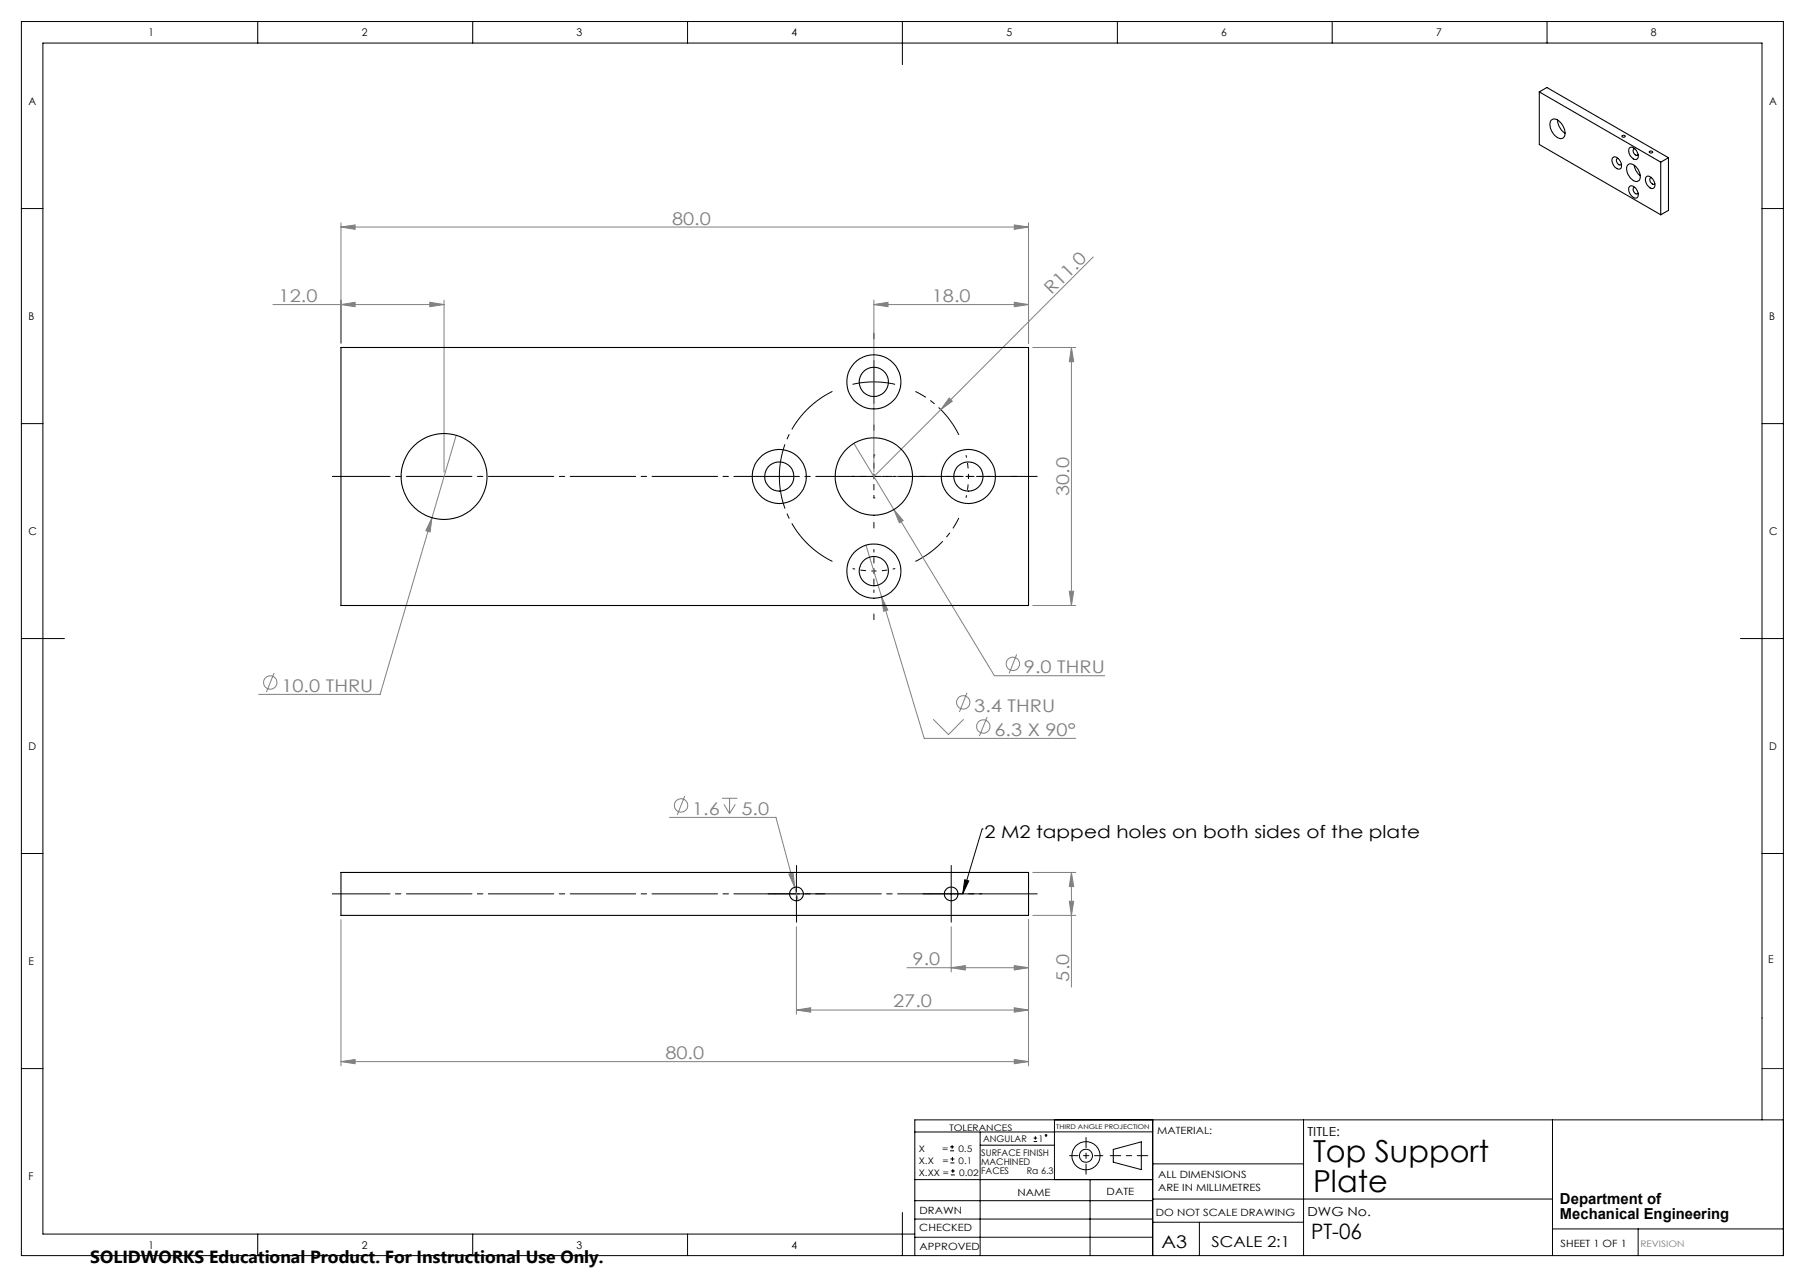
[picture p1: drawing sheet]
<svg xmlns="http://www.w3.org/2000/svg" width="420mm" height="297mm" viewBox="0 0 420 297" stroke-linecap="round" stroke-linejoin="round" font-family="sans-serif">
<g fill="none" stroke="#000" stroke-width=".23">
<path d="M5 5h410v287h-410zM60 5v5M110 5v5M160 5v5M210 5v10M260 5v5M310 5v5M360 5v5M5 48.5h5M410 48.5h5M5 98.5h5M198.4 89.4a22 22 0 0 1 9.9 0"/>
<path d="M203.3 83.8v10M410 98.5h5M5 148.5h10M405 148.5h10M5 198.5h5M228.5 192.8h.1M228.5 192.8l-4.5 15.1M410 198.5h5M180.3 207.9h10M185.3 202.9v10M216.3 207.9h10M221.3 202.9v10"/>
<path d="M224.5 204.6l.9 .3-1.4 3zM5 248.5h5M212.9 279.3h55.3M212.9 274.4h55.3M212.9 263.3h32.5M228.1 263.3v28.7M228.1 266.3h17.3M245.4 263.2h22.8M245.4 260.5v13.9M253.6 274.4v17.6M259 267.3l6.6-1.7v6.4l-6.6-1.7zM268.2 260.5v31.5"/>
<path d="M268.2 270.7h35.1M268.2 278.9h93M303.3 260.5v31.5M361.2 260.5v31.5M410 260.5v-250.5h-400v277h202.9M415 260.5h-202.1v31.5M60 287v5M110 287v5M160 287v5M210 282v10M212.9 287.8h55.3M212.9 283.5h55.3"/>
<path d="M268.2 284.3h35.1M279.1 284.3v7.7M361.2 285.8h53.8M381.2 285.8v6.2"/>
<circle cx="252.7" cy="268.8" r="1.52"/>
<circle cx="252.7" cy="268.8" r="3.3"/>
</g>
<path d="M267.1 268.8h-8.8" fill="none" stroke="#000" stroke-width=".23" stroke-dasharray="15.2 1.3 1.3 1.3" stroke-dashoffset="12.8"/>
<path d="M252.7 264.6v8.5" fill="none" stroke="#000" stroke-width=".23" stroke-dasharray="15.2 1.3 1.3 1.3" stroke-dashoffset="12.9"/>
<path d="M248.9 268.8h7.7" fill="none" stroke="#000" stroke-width=".23" stroke-dasharray="15.2 1.3 1.3 1.3" stroke-dashoffset="13.3"/>
<path d="M410 248.5h5" fill="none" stroke="#00f" stroke-width=".23"/>
<g fill="none" stroke="#808080" stroke-width=".23">
<path d="M79.3 52.8l3.3-.5v1zM79.3 51.8v28M79.3 52.8h160M236 52.3l3.3 .5-3.3 .5zM239.3 51.8v28M254.4 59.8l-51.1 51M63.5 70.8h39.8M79.3 70.8l3.3-.5v1zM100 70.3l3.3 .5-3.3 .5zM103.3 69.8v40M203.3 70.8l3.3-.5v1zM203.3 69.8v40"/>
<path d="M203.3 70.8h36M236 70.3l3.3 .5-3.3 .5zM220.9 92.6l.7 .7-2.7 2zM240.3 80.8h10M249.3 80.8l.5 3.3h-1zM249.3 80.8v60M106.2 101.2l-5.7 19.2M198.7 103.1l9.3 15.4M208 118.5l2.1 2.6-.8 .5zM208 118.5l23.4 38.7h25.7M100.5 120.4l-.4 3.3-1-.3zM100.5 120.4l-12.1 41.1h-28.2"/>
<path d="M201.5 126.8l3.6 12M205.1 138.8l1.5 3.1-1 .3zM205.1 138.8l10 32.9h35.2M248.8 137.5h1l-.5 3.3zM63.8 156.5l-1.8 4.5M236.6 152.2l-1.8 4.4M240.3 140.8h10M217.1 167.3l3.6 3.5 3.5-3.5M225 161.1l-1.8 4.5M229.7 166.8l-1.8 4.4M155.8 190.1h24.8l4.3 16.3M159.3 185.1l-1.7 4.4"/>
<path d="M168 185.7h3.6M168.5 187.1l1.3 2.1M169.8 185.7v3.5M171.1 187.1l-1.3 2.1M79.3 213.9v34M183.6 203.3l.9-.2 .4 3.3zM184.9 206.4l.8 3M185.3 215.5v20.4M221.3 215.5v10.6M239.3 213.9v34M240.3 202.9h10M240.3 212.9h10"/>
<path d="M248.8 209.6h1l-.5 3.3zM249.3 202.9l.5 3.3h-1zM249.3 202.9v26.7M185.3 234.9l3.3-.5v1zM185.3 234.9h54M211 225.1h28.3M221.3 225.1l3.3-.5v1zM236 224.6l3.3 .5-3.3 .5zM236 234.4l3.3 .5-3.3 .5zM79.3 246.9l3.3-.5v1zM79.3 246.9h160M236 246.4l3.3 .5-3.3 .5z"/>
<circle cx="62.9" cy="158.7" r="1.55"/>
<circle cx="235.7" cy="154.4" r="1.55"/>
<circle cx="224.1" cy="163.4" r="1.55"/>
<circle cx="228.8" cy="169" r="1.55"/>
<circle cx="158.5" cy="187.3" r="1.56"/>
</g>
<path d="M225.3 110.8l-.1-2.5-.4-2.5M225.3 110.8l-.1 2.5-.4 2.5M203.3 132.8l2.5-.1 2.5-.5M203.3 132.8l-2.4-.1-2.5-.5" fill="none" stroke="#000" stroke-width=".23" stroke-dasharray="15.2 1.3 1.3 1.3" stroke-dashoffset="14.6" stroke-linecap="butt"/>
<path d="M223.1 101.1a22 22 0 0 0-10.1-10.1M213 130.6a22 22 0 0 0 10.1-10.1" fill="none" stroke="#000" stroke-width=".23" stroke-dasharray="15.2 1.3 1.3 1.3" stroke-dashoffset="7.3" stroke-linecap="butt"/>
<path d="M193.7 91a22 22 0 0 0-12.4 19.8 22 22 0 0 0 12.4 19.8" fill="none" stroke="#000" stroke-width=".23" stroke-dasharray="15.2 1.3 1.3 1.3" stroke-dashoffset="2.1" stroke-linecap="butt"/>
<path d="M77.3 110.8h164M77.3 207.9h164" fill="none" stroke="#000" stroke-width=".23" stroke-dasharray="15.2 1.3 1.3 1.3" stroke-dashoffset="1.8"/>
<g fill="none" stroke="#000" stroke-width=".23" stroke-dasharray="15.2 1.3 1.3 1.3">
<path d="M203.3 78.8v-1.3M203.3 98.8v1.3M198.3 110.8h.1M203.3 105.8h.1M203.3 115.8h.1M208.3 110.8h.1M215.3 110.8h-1.3M235.3 110.8h1.3M203.3 122.8v-1.3M203.3 142.8v1.3M180.3 207.9h-1.6M185.3 202.9v-1.6"/>
<path d="M185.3 212.9v1.6M190.3 207.9h1.6M216.3 207.9h-1.6M221.3 202.9v-1.6M221.3 212.9v1.6M226.3 207.9h2.1"/>
</g>
<path d="M203.3 110.8v-5M203.3 110.8h-5M203.3 110.8v5M203.3 110.8h5M225.3 110.8h5M225.3 110.8h-5M203.3 132.8v5M203.3 132.8v-5" fill="none" stroke="#000" stroke-width=".23" stroke-dasharray="15.2 1.3 1.3 1.3" stroke-dashoffset="14.6"/>
<path d="M224.5 204.6l.9 .3-1.4 3z" fill="#000"/>
<g fill="#808080">
<path d="M220.9 92.6l.7 .7-2.7 2z"/>
<path d="M236 52.3l3.3 .5-3.3 .5zM79.3 52.8l3.3-.5v1zM236 70.3l3.3 .5-3.3 .5zM203.3 70.8l3.3-.5v1zM100 70.3l3.3 .5-3.3 .5zM79.3 70.8l3.3-.5v1zM236 224.6l3.3 .5-3.3 .5zM221.3 225.1l3.3-.5v1zM236 234.4l3.3 .5-3.3 .5zM185.3 234.9l3.3-.5v1z"/>
<path d="M205.1 138.8l.5 3.4 1-.3zM208 118.5l1.3 3.1 .8-.5zM100.5 120.4l-1.4 3 1 .3zM79.3 246.9l3.3-.5v1zM236 246.4l3.3 .5-3.3 .5zM183.6 203.3l1.3 3.1-.4-3.3z"/>
<path d="M248.8 137.5h1l-.5 3.3zM249.3 80.8l.5 3.3h-1z"/>
<path d="M249.3 202.9l.5 3.3h-1zM248.8 209.6h1l-.5 3.3z"/>
</g>
<g fill="none" stroke="#000" stroke-width=".25">
<path d="M358.2 21.4l28.2 16.3M358.2 21.4v12.2l28.2 16.3M358.2 21.4l1.7-1 28.3 16.3M361.1 27.9a1.81 1.81 0 0 1 2.4 1.1 2.28 2.28 0 0 1 .1 3.1 2.43 2.43 0 0 1-2.6-1.8l-.3-.8a1.7 1.7 0 0 1 .4-1.6zM362.4 27.9l.4 1.6 .6 .9 .8 .6M375.3 36.7a1.14 1.14 0 0 1 1.6 .6l.4 .8a.77 .77 0 0 1-.1 .9 .77 .77 0 0 1-.9 .3 2.06 2.06 0 0 1-1-2.6zM376.5 36.9a.65 .65 0 0 0-.4 .5 .65 .65 0 0 0 .3 .6 .51 .51 0 0 0 .9 .2M377.4 31.6l.4-.1a.25 .25 0 0 1 .3 0 .25 .25 0 0 1-.1 .4h-.2a.27 .27 0 0 1-.3 0 .27 .27 0 0 1-.1-.3zM378.7 38.5a1.36 1.36 0 0 1 2.2 .5 2.22 2.22 0 0 1 .3 3.1 1.88 1.88 0 0 1-2.2-1.3l-.5-1.4zM379.2 34.4a1.54 1.54 0 0 1 1.9 1.4 .83 .83 0 0 1-.3 1.2 .83 .83 0 0 1-1.1-.4l-.7-1.1v-.7zM380.3 38.4l.3 1.1 1.1 1.3M380.4 34.6a.64 .64 0 0 0-.5 .5 .64 .64 0 0 0 .4 .7 .51 .51 0 0 0 .4 .4 .51 .51 0 0 0 .5-.3"/>
<path d="M383.8 35.2l.5-.1a.25 .25 0 0 1 .3 .3 .25 .25 0 0 1-.4 .2l-.4-.1zM386.4 37.7v12.2M388.2 36.7v12.2l-1.8 1M388.2 36.7l-1.8 1M379.2 43.4a1.34 1.34 0 0 1 1.8 1 .98 .98 0 0 1-.5 1.7 2.04 2.04 0 0 1-1.3-2.7zM380.4 43.6a.84 .84 0 0 0-.4 .9 .84 .84 0 0 0 .8 .6l.4-.2M383 41.2a1.04 1.04 0 0 1 1.7 .6l.2 .4a1.02 1.02 0 0 1-.5 1.6 2.12 2.12 0 0 1-1.4-2.6zM384.3 41.3a.63 .63 0 0 0-.5 .6 .63 .63 0 0 0 .4 .6 .49 .49 0 0 0 .4 .4 .49 .49 0 0 0 .5-.2M79.3 80.8h160v60h-160zM79.3 202.9h160v10h-160z"/>
<circle cx="203.3" cy="88.8" r="3.4"/>
<circle cx="203.3" cy="88.8" r="6.3"/>
<circle cx="103.3" cy="110.8" r="10"/>
<circle cx="181.3" cy="110.8" r="6.3"/>
<circle cx="181.3" cy="110.8" r="3.4"/>
<circle cx="203.3" cy="110.8" r="9"/>
<circle cx="225.3" cy="110.8" r="6.3"/>
<circle cx="225.3" cy="110.8" r="3.4"/>
<circle cx="203.3" cy="132.8" r="3.4"/>
<circle cx="203.3" cy="132.8" r="6.3"/>
<circle cx="185.3" cy="207.9" r="1.61"/>
<circle cx="221.3" cy="207.9" r="1.6"/>
</g>
<g fill="none" stroke="#000" stroke-width=".23">
<path d="M221.1 267.6h.9M221.1 266.7h.9M221.2 270.5h.9M221.2 269.6h.9M221.3 273.3h.9M221.3 272.3h.9M221.5 266.3v.9M221.6 269.1v.9M221.7 271.9v.9M240.5 265.5h.8M240.5 264.7h.8M240.9 264.3v.8"/>
<circle cx="243.4" cy="264.1" r=".21"/>
</g>
<g font-size="7.1">
<text x="305.5" y="270.2">Top Support</text>
<text x="305.5" y="277.2">Plate</text>
</g>
<text font-size="4.9" x="305.1" y="288.2">PT-06</text>
<g font-size="4.1" fill="#808080">
<text x="156.4" y="52.2">80.0</text>
<text x="64.8" y="70.2">12.0</text>
<text x="216.8" y="70.2">18.0</text>
<text x="244.7" y="68.6" transform="rotate(-45 244.7 68.6)">R11.0</text>
<text x="248.8" y="115.3" transform="rotate(-90 248.8 115.3)">30.0</text>
<text x="65.5" y="160.9">10.0 THRU</text>
<text x="238.3" y="156.5">9.0 THRU</text>
<text x="226.7" y="165.5">3.4 THRU</text>
<text x="231.4" y="171.1">6.3 X 90°</text>
<text x="161.1" y="189.5">1.6</text>
<text x="172.5" y="189.5">5.0</text>
<text x="212.3" y="224.5">9.0</text>
<text x="248.8" y="228.3" transform="rotate(-90 248.8 228.3)">5.0</text>
<text x="207.8" y="234.3">27.0</text>
<text x="154.8" y="246.3">80.0</text>
</g>
<g font-size="4.1">
<text x="229.1" y="194.9">2 M2 tapped holes on both sides of the plate</text>
<text x="21" y="293.7">SOLIDWORKS Educational Product. For Instructional Use Only.</text>
<text x="270.2" y="290.1">A3</text>
</g>
<g font-size="3.5">
<text x="363" y="279.9">Department of</text>
<text x="363" y="283.4">Mechanical Engineering</text>
<text x="281.9" y="290">SCALE 2:1</text>
</g>
<g font-size="2.9">
<text x="304.2" y="264.3">TITLE:</text>
<text x="304.2" y="282.8">DWG No.</text>
</g>
<g font-size="2.5">
<text x="34.6" y="8.4">1</text>
<text x="84.2" y="8.4">2</text>
<text x="134.2" y="8.4">3</text>
<text x="184.2" y="8.4">4</text>
<text x="234.2" y="8.4">5</text>
<text x="284.2" y="8.4">6</text>
<text x="334.2" y="8.4">7</text>
<text x="384.2" y="8.4">8</text>
<text x="6.7" y="24.4">A</text>
<text x="411.7" y="24.4">A</text>
<text x="6.7" y="74.4">B</text>
<text x="411.7" y="74.4">B</text>
<text x="6.7" y="124.4">C</text>
<text x="411.7" y="124.4">C</text>
<text x="6.7" y="174.4">D</text>
<text x="411.7" y="174.4">D</text>
<text x="6.7" y="224.4">E</text>
<text x="411.4" y="224">E</text>
<text x="6.7" y="274.4">F</text>
<text x="34.6" y="290.4">1</text>
<text x="84.2" y="290.4">2</text>
<text x="134.2" y="290.4">3</text>
<text x="184.2" y="290.4">4</text>
</g>
<g font-size="2.3">
<text x="269.3" y="263.8">MATERIAL:</text>
<text x="269.5" y="273.9">ALL DIMENSIONS</text>
<text x="236.8" y="278.1">NAME</text>
<text x="257.5" y="277.8">DATE</text>
<text x="269.5" y="276.9">ARE IN MILLIMETRES</text>
<text x="213.9" y="286.4">CHECKED</text>
<text x="214" y="282.3">DRAWN</text>
<text x="269" y="282.7">DO NOT SCALE DRAWING</text>
<text x="214" y="290.7">APPROVED</text>
<text x="363.1" y="290">SHEET 1 OF 1</text>
</g>
<g font-size="2.1">
<text x="220.9" y="263.1">TOLERANCES</text>
<text x="213.8" y="267.9">X</text>
<text x="219.2" y="267.9">=</text>
<text x="223" y="267.9">0.5</text>
<text x="228.3" y="268.8">SURFACE FINISH</text>
<text x="228.8" y="265.6">ANGULAR</text>
<text x="241.6" y="265.6">1</text>
<text x="213.8" y="270.7">X.X</text>
<text x="213.8" y="273.5">X.XX =</text>
<text x="219.3" y="270.7">=</text>
<text x="223.1" y="270.7">0.1</text>
<text x="223.2" y="273.5">0.02</text>
<text x="228.3" y="270.9">MACHINED</text>
<text x="228.3" y="273">FACES</text>
<text x="238.9" y="273">Ra 6.3</text>
</g>
<text font-size="2.1" fill="#808080" x="381.7" y="290.1">REVISION</text>
<text font-size="1.5" x="245.8" y="262.7">THIRD ANGLE PROJECTION</text>
</svg>
